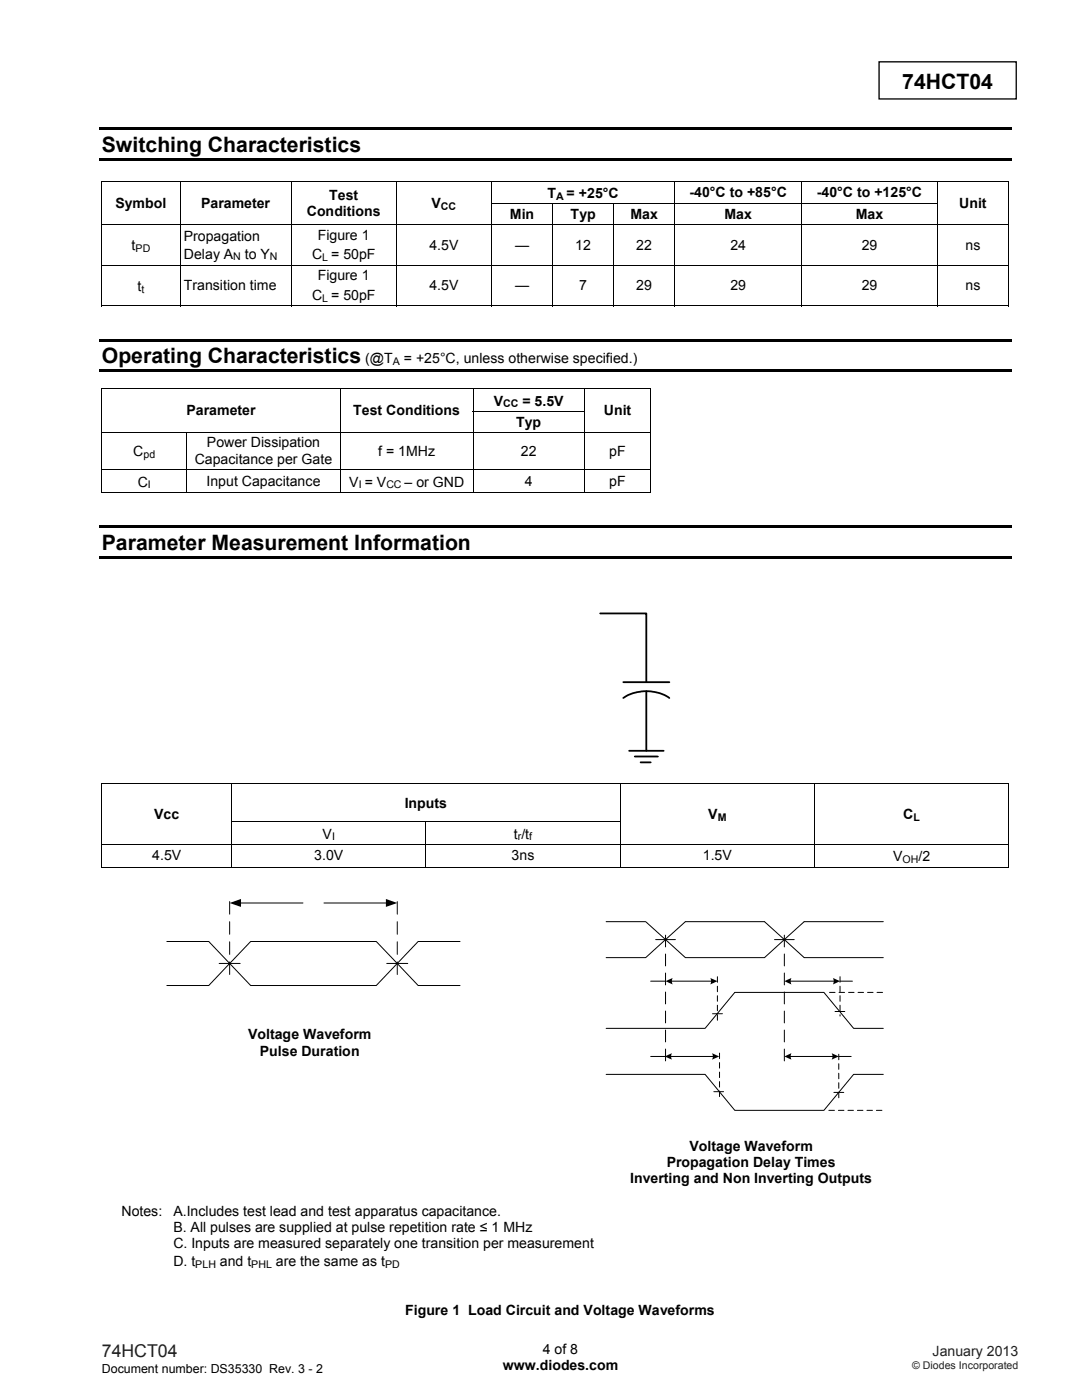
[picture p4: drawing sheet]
<svg xmlns="http://www.w3.org/2000/svg" width="216mm" height="279mm" viewBox="0 0 216 279" stroke-linecap="round" stroke-linejoin="round" font-family="sans-serif">
<path d="M175.4 12.3h27.4v7.4h-27.4z" fill="none" stroke="#000" stroke-width=".26"/>
<g fill="#000">
<path d="M19.8 25.5h182v.5h-182zM19.8 31.6h182v.5h-182zM20.2 36h.2v.2h-.2zM201.2 36h.2v.2h-.2zM20.2 40.6h.2v.1h-.2zM35.9 40.6h.1v.1h-.1zM58.1 40.6h.2v.1h-.2zM79 40.6h.1v.1h-.1zM201.2 40.6h.2v.1h-.2zM19.8 67.6h182.2v.6h-182.2zM19.8 73.7h182.2v.6h-182.2zM20.2 77.5h.2v.2h-.2z"/>
<path d="M129.8 77.5h.1v.2h-.1zM201.2 61h.2v.2h-.2zM20.2 82h.2v.2h-.2zM67.9 82h.1v.2h-.1zM129.8 82h.1v.2h-.1zM129.8 98.3h.1v.1h-.1zM19.8 104.9h182.2v.5h-182.2zM19.8 111h182.2v.5h-182.2zM20.2 156.3h.2v.2h-.2zM201.2 156.3h.2v.2h-.2zM20.2 163.9h.2v.1h-.2zM162.4 163.9h.2v.1h-.2z"/>
<path d="M201.2 163.9h.2v.1h-.2zM201.2 173h.2v.1h-.2z"/>
</g>
<g fill="none" stroke="#000" stroke-width=".2">
<path d="M20.2 36.1h181.2M20.3 36.2v4.4M35.9 36.2v4.4M58.2 36.2v4.4M79.1 36.2v4.4M98.1 36.2v4.4M134.6 36.2v4.4M160 36.2v4.4M187 36.2v4.4M201.3 36.2v4.4M20.2 44.8h181.2M20.2 52.9h181.2"/>
<path d="M20.3 40.7v4M20.3 44.9v8M20.3 53v8.2M35.9 40.7v4M35.9 44.9v8M35.9 53v8.2M58.2 40.7v4M58.2 44.9v8M58.2 53v8.2M79.1 40.7v4M79.1 44.9v8M79.1 53v8.2"/>
<path d="M98 40.7h89.1M98.1 40.7v4M98.1 44.9v8M98.1 53v8.2M110.3 40.7v4M110.3 44.9v8M110.3 53v8.2M122.4 40.7v4M122.4 44.9v8M122.4 53v8.2M134.6 40.7v4M134.6 44.9v8"/>
<path d="M134.6 53v8.2M160 40.7v4M160 44.9v8M160 53v8.2M187 40.7v4M187 44.9v8M187 53v8.2M201.3 40.7v4M201.3 44.9v8M201.3 53v8.2M20.2 61.1h15.7M20.2 77.6h109.7"/>
<path d="M20.3 77.7v4.3M36 61.1h22.1M58.3 61.1h20.7M67.9 77.7v4.3M79.1 61.1h18.9M94.4 77.7v4.3M98.2 61.1h12M110.4 61.1h12M116.6 77.7v4.3M122.5 61.1h12M129.9 77.7v4.3M134.7 61.1h25.2"/>
<path d="M160.1 61.1h26.8M187.1 61.1h14.1M20.2 86.3h109.7M20.2 93.6h109.7M20.2 98.3h17M20.3 82.2v4M20.3 86.3v7.3M20.3 93.7v4.7M37.3 86.3v7.3M37.3 93.7v4.7M37.3 98.3h30.6M67.9 82.2v4"/>
<path d="M67.9 86.3v7.3M67.9 93.7v4.7M68 98.3h26.3M94.3 82.1h22.4M94.4 82.2v4M94.4 86.3v7.3M94.4 93.7v4.7M94.5 98.3h22M116.6 82.2v4M116.6 86.3v7.3M116.6 93.7v4.7M116.7 98.3h13.1"/>
<path d="M129.9 82.2v4M129.9 86.3v7.3M129.9 93.7v4.7M20.2 156.4h181.2M20.3 156.5v7.4M46.2 156.5v7.4M123.8 156.5v7.4M162.5 156.5v7.4M201.3 156.5v7.4M20.2 168.5h181.2M20.2 173h25.9M20.3 164v4.4"/>
<path d="M20.3 168.6v4.5M46.1 164h77.7M46.2 164v4.4M46.2 168.6v4.5M46.3 173h38.6M85 164v4.4M85 168.6v4.5M85.1 173h38.6M123.8 164v4.4M123.8 168.6v4.5M123.8 173h38.6M162.5 164v4.4"/>
<path d="M162.5 168.6v4.5M162.6 173h38.6M201.3 164v4.4M201.3 168.6v4.5M33.3 187.9h8.4l4.1 4.4-4.1 4.4h-8.4M43.7 192.3h4.2M45.8 192.3l4.2 4.4h25.1l4.2-4.4-4.2-4.4h-25.1l-4.3 4.6M47.9 180.2h12.6M64.6 180.2h12.6M77.2 192.3h4.2M91.8 187.9h-8.4l-4.1 4.4 4.1 4.4h8.4M120.9 183.9h7.9l4 3.6-4 3.6h-7.9"/>
<path d="M129.8 195.8h3M130.8 187.5h4M132.8 187.5l4-3.6h15.7l4 3.6-4 3.6h-15.7zM133.9 195.8h8.2M154.5 187.5h4M157.6 195.8h8.9M167.6 195.8h2.5M176.3 183.9h-15.8l-4 3.6 4 3.6h15.8M120.9 214.4h19.8l5.9 7.2h17.8l5.9-7.2h6M120.9 205.2h19.8l5.9-7.1h17.8l5.9 7.1h6M129.8 210.8h3M133.7 210.8h8.7"/>
<path d="M142.2 202.3h1.9M142.4 217.9h2M157.6 210.8h8.7M166.4 218h2M166.6 201.9h2M167.4 210.8h2.4"/>
</g>
<path d="M119.8 122.4h9.2v13.7M124.4 139.3a8.4 8.4 0 0 1 9.2 0M124.4 136.1h9.2M129 137.9v11.9M125.5 149.8h6.9M126.7 151h4.6M127.8 152.1h2" fill="none" stroke="#000" stroke-width=".36"/>
<path d="M45.8 194.5v-15.4M79.3 194.5v-15.4" fill="none" stroke="#000" stroke-width=".2" stroke-dasharray="2.5 1.5"/>
<g fill="#000">
<path d="M45.8 180.2l2.3-.8v1.6zM77 179.4l2.3 .8-2.3 .8z"/>
<path d="M132.8 195.8l1.4-.6a1.39 1.39 0 0 0 0 1.3z" fill-rule="evenodd"/>
<path d="M141.7 195.2l1.5 .6-1.5 .7a1.39 1.39 0 0 0 0-1.3z" fill-rule="evenodd"/>
<path d="M156.5 195.8l1.4-.6a1.39 1.39 0 0 0 0 1.3z" fill-rule="evenodd"/>
<path d="M166.2 195.2l1.4 .6-1.4 .7a1.39 1.39 0 0 0 0-1.3z" fill-rule="evenodd"/>
<path d="M132.7 210.8l1.4-.6a1.39 1.39 0 0 0 0 1.3z" fill-rule="evenodd"/>
<path d="M142.1 210.2l1.4 .6-1.4 .7a1.28 1.28 0 0 0 0-1.3z" fill-rule="evenodd"/>
<path d="M156.5 210.8l1.4-.6a1.39 1.39 0 0 0 0 1.3z" fill-rule="evenodd"/>
<path d="M165.9 210.2l1.5 .6-1.5 .7a1.28 1.28 0 0 0 0-1.3z" fill-rule="evenodd"/>
</g>
<path d="M132.8 211.7v-25.1M156.5 211.7v-25.1" fill="none" stroke="#000" stroke-width=".2" stroke-dasharray="2.4 1.4"/>
<path d="M143.2 194.9v8.8M165.5 198.1h10.8M167.6 194.9v7.9M143.6 210.2v9.2M167.4 210.4v9M165.4 221.6h10.9" fill="none" stroke="#000" stroke-width=".2" stroke-dasharray="1.1 .8"/>
<g font-size="4.2">
<text x="180" y="17.7">74HCT04</text>
<text x="20.3" y="30.3">Switching Characteristics</text>
<text x="20.3" y="72.5">Operating Characteristics</text>
<text x="20.3" y="109.7">Parameter Measurement Information</text>
</g>
<text font-size="3.5" fill="#231f20" x="20.3" y="270.9">74HCT04</text>
<g font-size="2.8">
<text x="23" y="41.4">Symbol</text>
<text x="40.1" y="41.4">Parameter</text>
<text x="65.7" y="39.8">Test</text>
<text x="86.1" y="41.6">V</text>
<text x="109.2" y="39.5">T</text>
<text x="113.1" y="39.5">= +25°C</text>
<text x="137.6" y="39.4">-40°C to +85°C</text>
<text x="163" y="39.4">-40°C to +125°C</text>
<text x="191.4" y="41.4">Unit</text>
<text x="61.2" y="43.1">Conditions</text>
<text x="63.4" y="47.8">Figure 1</text>
<text x="101.7" y="43.7">Min</text>
<text x="113.9" y="43.7">Typ</text>
<text x="125.8" y="43.7">Max</text>
<text x="144.6" y="43.7">Max</text>
<text x="170.8" y="43.7">Max</text>
<text x="26.3" y="50">t</text>
<text x="36.7" y="48">Propagation</text>
<text x="36.7" y="51.6">Delay A</text>
<text x="48.9" y="51.6">to Y</text>
<text x="62.3" y="51.8">C = 50pF</text>
<text x="85.7" y="49.8">4.5V</text>
<text x="102.8" y="49.8">—</text>
<text x="114.8" y="49.8">12</text>
<text x="127" y="49.8">22</text>
<text x="145.8" y="49.8">24</text>
<text x="171.9" y="49.8">29</text>
<text x="192.7" y="49.8">ns</text>
<text x="27.4" y="58.1">t</text>
<text x="36.7" y="58">Transition time</text>
<text x="62.3" y="59.9">C = 50pF</text>
<text x="63.4" y="56">Figure 1</text>
<text x="85.7" y="58">4.5V</text>
<text x="102.8" y="58">—</text>
<text x="115.6" y="58">7</text>
<text x="127" y="58">29</text>
<text x="145.8" y="58">29</text>
<text x="171.9" y="58">29</text>
<text x="192.7" y="58">ns</text>
<text x="72.9" y="72.5">(@T</text>
<text x="80.6" y="72.5">= +25°C, unless otherwise specified.)</text>
<text x="37.2" y="82.9">Parameter</text>
<text x="70.5" y="82.9">Test Conditions</text>
<text x="98.5" y="81">V</text>
<text x="104.2" y="81">= 5.5V</text>
<text x="120.5" y="82.9">Unit</text>
<text x="41.3" y="89.3">Power Dissipation</text>
<text x="103" y="85.2">Typ</text>
<text x="26.6" y="91.1">C</text>
<text x="38.9" y="92.5">Capacitance per Gate</text>
<text x="75.5" y="90.9">f = 1MHz</text>
<text x="103.9" y="90.9">22</text>
<text x="121.6" y="90.9">pF</text>
<text x="27.5" y="97.1">C</text>
<text x="41.2" y="96.9">Input Capacitance</text>
<text x="69.7" y="97.1">V = V</text>
<text x="80.7" y="97.1">– or GND</text>
<text x="104.7" y="96.9">4</text>
<text x="121.6" y="96.9">pF</text>
<text x="80.8" y="161.2">Inputs</text>
<text x="30.8" y="163.4">Vcc</text>
<text x="64.4" y="167.3">V</text>
<text x="102.6" y="167.3">t /t</text>
<text x="141.3" y="163.5">V</text>
<text x="180.2" y="163.5">C</text>
<text x="30.4" y="171.5">4.5V</text>
<text x="62.7" y="171.5">3.0V</text>
<text x="102.1" y="171.5">3ns</text>
<text x="140.2" y="171.5">1.5V</text>
<text x="178.2" y="171.9">V</text>
<text x="183.3" y="171.9">/2</text>
<text x="49.5" y="207.4">Voltage Waveform</text>
<text x="51.9" y="210.7">Pulse Duration</text>
<text x="133" y="232.9">Propagation Delay Times</text>
<text x="137.6" y="229.7">Voltage Waveform</text>
<text x="125.8" y="236.2">Inverting and Non Inverting Outputs</text>
<text x="24.2" y="242.7">Notes:</text>
<text x="34.6" y="245.9">B. All pulses are supplied at pulse repetition rate ≤ 1 MHz</text>
<text x="34.6" y="242.7">A.Includes test lead and test apparatus capacitance.</text>
<text x="34.6" y="249.1">C. Inputs are measured separately one transition per measurement</text>
<text x="34.6" y="252.7">D. t</text>
<text x="43.9" y="252.7">and t</text>
<text x="55.1" y="252.7">are the same as t</text>
<text x="80.9" y="262.5">Figure 1 Load Circuit and Voltage Waveforms</text>
<text x="100.3" y="273.5">www.diodes.com</text>
<text x="108.3" y="270.2">4 of 8</text>
</g>
<text font-size="2.8" fill="#231f20" x="186.1" y="270.6">January 2013</text>
<text font-size="2.5" x="20.3" y="274">Document number: DS35330 Rev. 3 - 2</text>
<g font-size="2.1">
<text x="88" y="41.9">CC</text>
<text x="111" y="39.9">A</text>
<text x="27.1" y="50.3">PD</text>
<text x="46.5" y="52">N</text>
<text x="53.9" y="52">N</text>
<text x="64.3" y="52.1">L</text>
<text x="28.2" y="58.5">t</text>
<text x="64.3" y="60.3">L</text>
<text x="78.4" y="72.9">A</text>
<text x="100.4" y="81.3">CC</text>
<text x="28.6" y="91.4">pd</text>
<text x="29.5" y="97.5">I</text>
<text x="71.6" y="97.5">I</text>
<text x="77.1" y="97.5">CC</text>
<text x="66.3" y="167.7">I</text>
<text x="103.3" y="167.7">r</text>
<text x="105.6" y="167.7">f</text>
<text x="143.2" y="163.9">M</text>
<text x="182.3" y="163.9">L</text>
<text x="180.1" y="172.2">OH</text>
<text x="39" y="253.1">PLH</text>
<text x="50.1" y="253.1">PHL</text>
<text x="76.9" y="253.1">PD</text>
</g>
<text font-size="2.1" fill="#231f20" x="182" y="273.2">© Diodes Incorporated</text>
</svg>
